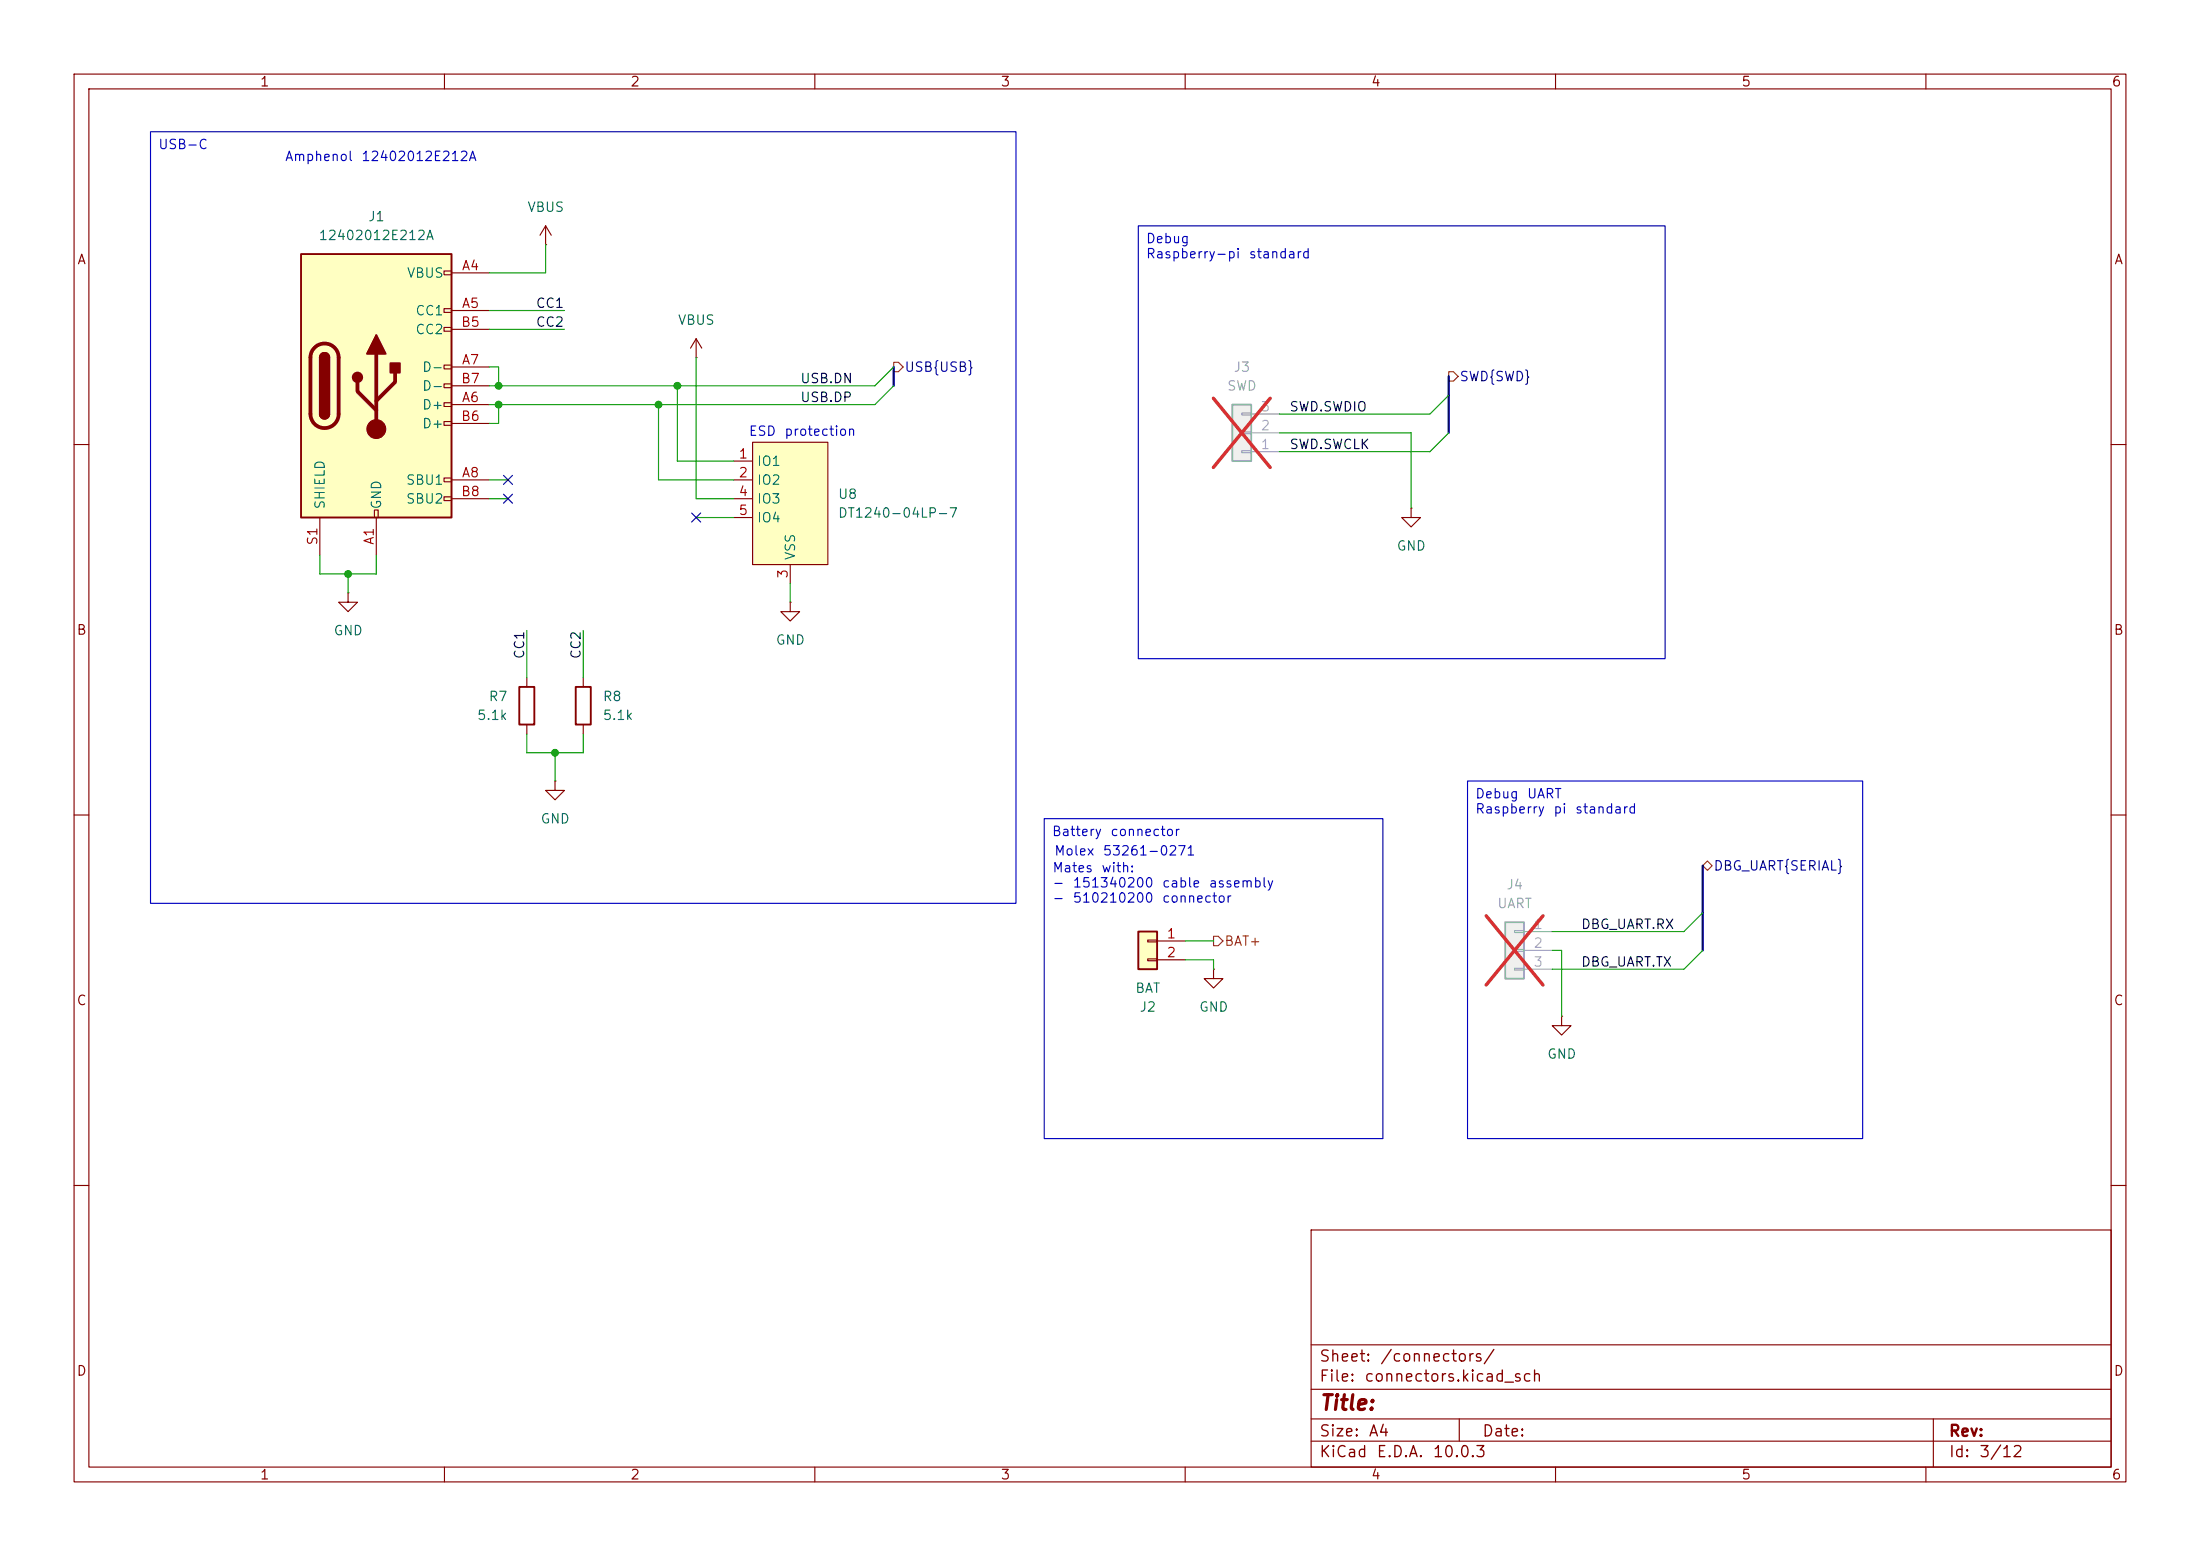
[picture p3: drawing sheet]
<svg xmlns="http://www.w3.org/2000/svg" width="297mm" height="210mm" viewBox="0 0 297 210" stroke-linecap="round" stroke-linejoin="round" font-family="sans-serif">
<g fill="none" stroke="#840000" stroke-width=".15">
<path d="M10 10h277v190h-277zM12 12h273v186h-273zM60 10v2M110 10v2M160 10v2M210 10v2M260 10v2M10 60h2M285 60h2M10 110h2M285 110h2M10 160h2"/>
<path d="M177 166h108v32h-108zM285 160h2M60 198v2M110 198v2M160 198v2M177 194.5h108M177 191.5h108M177 187.5h108M177 181.5h108M197 191.5v3M210 198v2M260 198v2"/>
<path d="M261 191.5v6.5"/>
</g>
<path d="M203.2 124.5h2.5v7.6h-2.5z" fill="#f0f0f0"/>
<path d="M203.2 124.5h2.5v7.6h-2.5z" fill="none" stroke="#a1a1a1" stroke-width=".25"/>
<path d="M204.5 125.6h1.2v.3h-1.2zM204.5 128.1h1.2v.3h-1.2zM204.5 130.7h1.2v.2h-1.2zM205.7 125.7h3.8M205.7 128.3h3.8M205.7 130.8h3.8" fill="none" stroke="#a1a1a1" stroke-width=".15"/>
<path d="M200.6 123.6l7.7 9.3M208.3 123.6l-7.7 9.3" fill="none" stroke="#e12e31" stroke-width=".46"/>
<g fill="none" stroke="#840000" stroke-width=".15">
<path d="M94 48.3h.1M94 45.7l-.8 1.3M94 45.7l.7 1.3M94 45.7v2.6M47 80v1.3h1.3l-1.3 1.3-1.3-1.3h1.3M47 80h.1M71.1 91.4v1.3M71.1 97.8v1.3M78.7 91.4v1.3M78.7 97.8v1.3M106.7 81.3v1.3h1.2l-1.2 1.2-1.3-1.2h1.3M106.7 81.3h.1"/>
<path d="M74.9 105.4v1.3h1.3l-1.3 1.3-1.2-1.3h1.2M74.9 105.4h.1"/>
</g>
<path d="M70.1 92.7h2v5.1h-2zM77.7 92.7h2.1v5.1h-2.1z" fill="none" stroke="#840000" stroke-width=".25"/>
<path d="M101.6 59.7h10.2v16.5h-10.2z" fill="#ffffc2"/>
<path d="M73.7 33h.1M73.7 30.5l-.8 1.3M73.7 30.5l.7 1.3M73.7 30.5v2.5M101.6 59.7h10.2v16.5h-10.2zM99.1 62.2h2.5M99.1 64.8h2.5M99.1 67.3h2.5M99.1 69.9h2.5M106.7 76.2v2.5" fill="none" stroke="#840000" stroke-width=".15"/>
<path d="M40.6 34.3h20.4v35.6h-20.4z" fill="#ffffc2"/>
<g fill="none" stroke="#840000" stroke-width=".15">
<path d="M59.9 36.6h1.1v.5h-1.1zM61 36.8h5M59.9 41.7h1.1v.5h-1.1zM59.9 44.2h1.1v.5h-1.1zM59.9 49.3h1.1v.5h-1.1zM59.9 51.8h1.1v.5h-1.1zM59.9 54.4h1.1v.5h-1.1zM59.9 56.9h1.1v.5h-1.1zM61 41.9h5M61 54.6h5M61 49.5h5M61 44.5h5"/>
<path d="M61 57.2h5M61 52.1h5M43.2 69.9v5M50.5 68.8h.6v1.1h-.6zM50.8 69.9v5M59.9 64.5h1.1v.5h-1.1zM59.9 67.1h1.1v.5h-1.1zM61 64.8h5M61 67.3h5M190.5 68.6v1.3h1.3l-1.3 1.2-1.3-1.2h1.3M190.5 68.6h.1"/>
</g>
<path d="M40.6 34.3h20.4v35.6h-20.4zM43.2 48.3a.64 .64 0 0 1 .6-.7 .64 .64 0 0 1 .6 .7M43.2 55.9a.64 .64 0 0 0 .6 .6 .64 .64 0 0 0 .6-.6" fill="none" stroke="#840000" stroke-width=".25"/>
<path d="M42.5 46.9a1.9 1.9 0 0 1 2-.4 1.9 1.9 0 0 1 1.2 1.8v7.6a1.91 1.91 0 0 1-1.9 1.9 1.91 1.91 0 0 1-1.9-1.9v-7.6a1.9 1.9 0 0 1 .6-1.4zM48.3 51.6v1.2l2.5 2.6M50.8 47.8v10.1M53.3 50.3v1.3l-2.5 2.5" fill="none" stroke="#840000" stroke-width=".51"/>
<g fill="#840000" stroke="#840000" stroke-width=".25">
<path d="M43.2 48.3h1.2v7.6h-1.2z"/>
<path d="M43.4 47.8a.64 .64 0 0 1 .7-.1 .64 .64 0 0 1 .3 .6h-1.2z"/>
<path d="M43.2 55.9h1.2a.64 .64 0 0 1-.6 .6 .64 .64 0 0 1-.6-.6z"/>
<path d="M50.8 45.2l1.3 2.6h-2.6z"/>
<path d="M52.7 49h1.3v1.3h-1.3z"/>
<circle cx="48.3" cy="50.9" r=".63"/>
</g>
<circle cx="50.8" cy="57.9" r="1.27" fill="#840000" stroke="#840000" stroke-width=".15"/>
<path d="M166.4 54.6h2.5v7.6h-2.5z" fill="#f0f0f0"/>
<path d="M166.4 54.6h2.5v7.6h-2.5z" fill="none" stroke="#a1a1a1" stroke-width=".25"/>
<path d="M167.6 58.3h1.3v.2h-1.3zM167.6 55.8h1.3v.2h-1.3zM168.9 58.4h3.8M168.9 55.9h3.8M167.6 60.8h1.3v.3h-1.3zM168.9 61h3.8" fill="none" stroke="#a1a1a1" stroke-width=".15"/>
<path d="M163.8 53.8l7.7 9.3M171.5 53.8l-7.7 9.3" fill="none" stroke="#e12e31" stroke-width=".46"/>
<path d="M163.8 130.8v1.3h1.3l-1.3 1.3-1.2-1.3h1.2M163.8 130.8h.1M210.8 137.2v1.2h1.3l-1.3 1.3-1.3-1.3h1.3M210.8 137.2h.1" fill="none" stroke="#840000" stroke-width=".15"/>
<path d="M153.7 125.7h2.5v5.1h-2.5z" fill="#ffffc2"/>
<path d="M153.7 125.7h2.5v5.1h-2.5z" fill="none" stroke="#840000" stroke-width=".25"/>
<path d="M154.9 126.9h1.3v.2h-1.3zM154.9 129.4h1.3v.3h-1.3zM156.2 127h3.8M156.2 129.5h3.8" fill="none" stroke="#840000" stroke-width=".15"/>
<path d="M120.6 48.9h.7l.6 .6-.6 .7h-.7zM195.6 50.2h.6l.6 .6-.6 .6h-.6zM229.9 116.8l.6-.6 .6 .6-.6 .7zM163.8 126.4h.7l.6 .6-.6 .6h-.7z" fill="none" stroke="#725600" stroke-width=".15"/>
<path d="M120.6 49.5v2.6M195.6 50.8v7.6M229.9 116.8v11.5" fill="none" stroke="#000084" stroke-width=".3"/>
<g fill="none" stroke="#009600" stroke-width=".15">
<path d="M73.7 33v3.8h-7.7M66 49.5h1.3v2.6M66 44.5h10.2M66 41.9h10.2M67.3 54.6v2.6h-1.3M88.9 54.6v10.2h10.2M91.4 52.1v10.1h7.7M94 48.3v19h5.1M120.6 52.1l-2.5 2.5h-52.1M120.6 49.5l-2.5 2.6h-52.1M172.7 58.4h17.8v10.2M195.6 58.4l-2.6 2.6h-20.3"/>
<path d="M195.6 53.3l-2.6 2.6h-20.3M43.2 74.9v2.6h7.6v-2.6M47 77.5v2.5M66 67.3h2.6M66 64.8h2.6M94 69.9h5.1M106.7 78.7v2.6M71.1 99.1v2.5h7.6v-2.5M71.1 85.1v6.3M78.7 85.1v6.3M74.9 101.6v3.8M160 129.5h3.8v1.3"/>
<path d="M160 127h3.8M209.5 128.3h1.3v8.9M229.9 123.2l-2.6 2.5h-17.8M229.9 128.3l-2.6 2.5h-17.8"/>
</g>
<path d="M68 66.7l1.2 1.2M68 64.2l1.2 1.2M69.2 66.7l-1.2 1.2M69.2 64.2l-1.2 1.2M93.4 69.2l1.2 1.3M94.6 69.2l-1.2 1.3" fill="none" stroke="#000084" stroke-width=".15"/>
<path d="M20.3 17.8h116.9v104.1h-116.9zM153.7 30.5h71.1v58.4h-71.1zM141 110.5h45.7v43.2h-45.7zM198.1 105.4h53.4v48.3h-53.4z" fill="none" stroke="#0000c2" stroke-width=".15"/>
<g fill="#009600" stroke="#009600" stroke-width=".14">
<circle cx="67.3" cy="54.6" r=".46"/>
<circle cx="67.3" cy="52.1" r=".46"/>
<circle cx="88.9" cy="54.6" r=".46"/>
<circle cx="47" cy="77.5" r=".46"/>
<circle cx="74.9" cy="101.6" r=".46"/>
<circle cx="91.4" cy="52.1" r=".46"/>
</g>
<text font-size="2" fill="#840000" x="178" y="190.8">Title:</text>
<g font-size="1.5" fill="#840000">
<text x="178" y="184.2">Sheet:</text>
<text x="186.2" y="184.2">/connectors/</text>
<text x="178" y="186.9">File:</text>
<text x="184.1" y="186.9">connectors.kicad_sch</text>
<text x="178" y="197.1">KiCad</text>
<text x="178" y="194.3">Size:</text>
<text x="184.7" y="194.3">A4</text>
<text x="185.7" y="197.1">E.D.A.</text>
<text x="193.3" y="197.1">10.0.3</text>
<text x="200" y="194.3">Date:</text>
<text x="263" y="194.3">Rev:</text>
<text x="263" y="197.1">Id:</text>
<text x="267.1" y="197.1">3/12</text>
</g>
<g font-size="1.3" fill="#840000">
<text x="35" y="12">1</text>
<text x="85" y="12">2</text>
<text x="135" y="12">3</text>
<text x="185" y="12">4</text>
<text x="235" y="12">5</text>
<text x="285" y="12">6</text>
<text x="10.3" y="36">A</text>
<text x="285.3" y="36">A</text>
<text x="10.3" y="86">B</text>
<text x="285.3" y="86">B</text>
<text x="10.3" y="136">C</text>
<text x="285.3" y="136">C</text>
<text x="10.3" y="186">D</text>
<text x="285.3" y="186">D</text>
<text x="35" y="200">1</text>
<text x="85" y="200">2</text>
<text x="135" y="200">3</text>
<text x="185" y="200">4</text>
<text x="235" y="200">5</text>
<text x="285" y="200">6</text>
</g>
<g font-size="1.3" fill="#0000c2">
<text x="21.3" y="20.4">USB-C</text>
<text x="38.4" y="22.1">Amphenol</text>
<text x="48.7" y="22.1">12402012E212A</text>
<text x="154.6" y="33.1">Debug</text>
<text x="154.6" y="35.2">Raspberry-pi</text>
<text x="168.5" y="35.2">standard</text>
<text x="101" y="59.1">ESD</text>
<text x="105.8" y="59.1">protection</text>
<text x="141.9" y="113.2">Battery</text>
<text x="149.8" y="113.2">connector</text>
<text x="199.1" y="108.1">Debug</text>
<text x="199.1" y="110.1">Raspberry</text>
<text x="206" y="108.1">UART</text>
<text x="209.6" y="110.1">pi</text>
<text x="212.5" y="110.1">standard</text>
<text x="142" y="118.1">Mates</text>
<text x="142.2" y="115.8">Molex</text>
<text x="148.6" y="118.1">with:</text>
<text x="148.8" y="115.8">53261-0271</text>
<text x="142" y="120.1">-</text>
<text x="142" y="122.1">-</text>
<text x="144.7" y="120.1">151340200</text>
<text x="144.7" y="122.1">510210200</text>
<text x="156.8" y="120.1">cable</text>
<text x="156.8" y="122.1">connector</text>
<text x="163.1" y="120.1">assembly</text>
</g>
<g font-size="1.3" fill="#006464">
<text x="71.1" y="28.9">VBUS</text>
<text x="42.9" y="32.7">12402012E212A</text>
<text x="49.6" y="30.2">J1</text>
<text x="54.8" y="37.8">VBUS</text>
<text x="56" y="42.9">CC1</text>
<text x="56" y="45.4">CC2</text>
<text x="91.4" y="44.2">VBUS</text>
<text x="56.9" y="50.5">D-</text>
<text x="56.9" y="53">D-</text>
<text x="56.9" y="55.6">D+</text>
<text x="56.9" y="58.1">D+</text>
<text x="54.7" y="65.7">SBU1</text>
<text x="102.1" y="63.2">IO1</text>
<text x="102.1" y="65.7">IO2</text>
<text x="44.2" y="68.8" transform="rotate(-90 44.2 68.8)">SHIELD</text>
<text x="51.8" y="68.8" transform="rotate(-90 51.8 68.8)">GND</text>
<text x="54.7" y="68.3">SBU2</text>
<text x="102.1" y="68.3">IO3</text>
<text x="102.1" y="70.8">IO4</text>
<text x="113" y="67.6">U8</text>
<text x="113" y="70.2">DT1240-04LP-7</text>
<text x="107.7" y="75.7" transform="rotate(-90 107.7 75.7)">VSS</text>
<text x="188.5" y="74.6">GND</text>
<text x="45" y="86.1">GND</text>
<text x="104.6" y="87.3">GND</text>
<text x="65.9" y="95">R7</text>
<text x="81.3" y="95">R8</text>
<text x="64.3" y="97.5">5.1k</text>
<text x="81.3" y="97.5">5.1k</text>
<text x="72.9" y="111.5">GND</text>
<text x="153.2" y="134.3">BAT</text>
<text x="153.7" y="136.9">J2</text>
<text x="161.8" y="136.9">GND</text>
<text x="208.8" y="143.2">GND</text>
</g>
<g font-size="1.3" fill="#a90000">
<text x="62.2" y="36.8">A4</text>
<text x="62.2" y="41.9">A5</text>
<text x="62.2" y="44.4">B5</text>
<text x="62.2" y="52">B7</text>
<text x="62.2" y="49.5">A7</text>
<text x="62.2" y="57.1">B6</text>
<text x="62.2" y="54.6">A6</text>
<text x="62.2" y="64.7">A8</text>
<text x="99.6" y="62.2">1</text>
<text x="99.6" y="64.7">2</text>
<text x="62.2" y="67.3">B8</text>
<text x="99.6" y="67.3">4</text>
<text x="99.6" y="69.8">5</text>
<text x="43.2" y="73.7" transform="rotate(-90 43.2 73.7)">S1</text>
<text x="50.8" y="73.6" transform="rotate(-90 50.8 73.6)">A1</text>
<text x="106.7" y="78.2" transform="rotate(-90 106.7 78.2)">3</text>
<text x="157.4" y="127">1</text>
<text x="157.4" y="129.5">2</text>
</g>
<g font-size="1.3" fill="#0f0f0f">
<text x="72.2" y="41.9">CC1</text>
<text x="72.2" y="44.4">CC2</text>
<text x="107.9" y="52">USB.DN</text>
<text x="107.9" y="54.6">USB.DP</text>
<text x="174" y="55.8">SWD.SWDIO</text>
<text x="174" y="60.9">SWD.SWCLK</text>
<text x="71.1" y="89" transform="rotate(-90 71.1 89)">CC1</text>
<text x="78.7" y="89" transform="rotate(-90 78.7 89)">CC2</text>
<text x="213.4" y="125.7">DBG_UART.RX</text>
<text x="213.4" y="130.8">DBG_UART.TX</text>
</g>
<g font-size="1.3" fill="#000084">
<text x="122" y="50.5">USB{USB}</text>
<text x="197" y="51.8">SWD{SWD}</text>
<text x="231.2" y="117.8">DBG_UART{SERIAL}</text>
</g>
<g font-size="1.3" fill="#989898">
<text x="165.6" y="53">SWD</text>
<text x="166.4" y="50.5">J3</text>
<text x="202" y="122.9">UART</text>
<text x="203.3" y="120.4">J4</text>
</g>
<g font-size="1.3" fill="#aaa">
<text x="170.1" y="58.4">2</text>
<text x="170.1" y="55.9">3</text>
<text x="170.1" y="60.9">1</text>
<text x="206.9" y="125.7">1</text>
<text x="206.9" y="128.2">2</text>
<text x="206.9" y="130.8">3</text>
</g>
<text font-size="1.3" fill="#725600" x="165.2" y="128">BAT+</text>
</svg>
